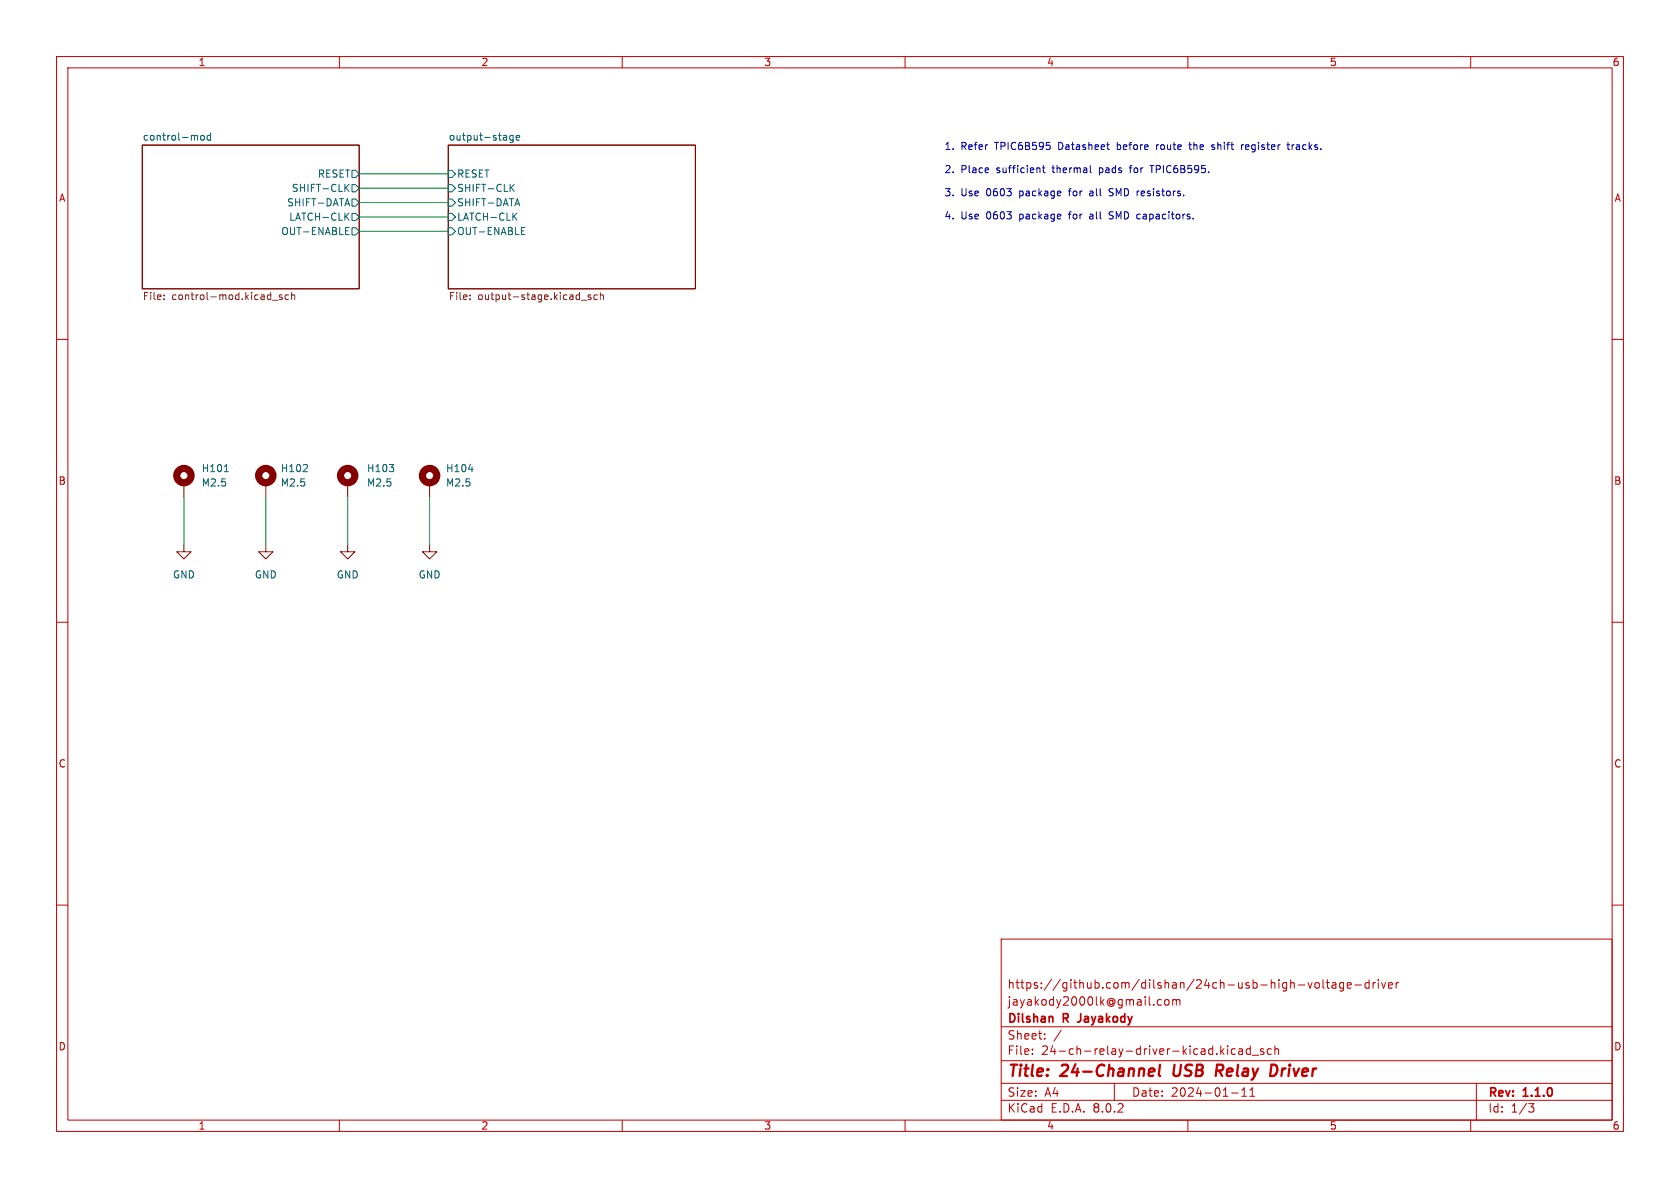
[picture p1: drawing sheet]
<svg xmlns="http://www.w3.org/2000/svg" width="297mm" height="210mm" viewBox="0 0 297 210" stroke-linecap="round" stroke-linejoin="round" font-family="sans-serif">
<g fill="none" stroke="#c20000" stroke-width=".18">
<path d="M10 10h277v190h-277zM12 12h273v186h-273zM60 10v2M110 10v2M160 10v2M210 10v2M260 10v2M10 60h2M285 60h2M10 110h2M285 110h2M10 160h2"/>
<path d="M285 160h2M177 166h108v32h-108zM204.6 177.4l.3 .3 .4-.1M205.3 176.8l-.4-.1-.3 .3M206 176.8l.2-.1 .4 .1 .1 .6-.2 .2-.3 .1-.2-.1zM207.3 176.8l.4-.1 .3 .2M207.3 176.7v1M208 176.9l.2-.2 .3 .1 .1 .9M208 176.9v.8M229.5 174.1h1.2M231.2 173.7l.4 1 .4-1M232.5 173.8l.2-.1 .5 .1v.6l-.1 .2-.4 .1-.2-.1z"/>
<path d="M233.9 173.2v1.3l.2 .2M234.5 173.7h.5M234.7 173.2v1.3l.3 .2M235.5 173.8h.6l.1 .9M236.2 174.1h-.5a.29 .29 0 0 0-.3 .3 .29 .29 0 0 0 .3 .3l.5-.1M237.5 173.8l-.4-.1-.3 .3v.4l.2 .2h.5M237.5 173.7v1.2l-.3 .3-.3-.1M238.2 174.2l.7-.1-.1-.3-.4-.1-.2 .2v.7h.6M239.5 174.1h1.2M242 173.8l-.4-.1-.3 .3v.4l.2 .2h.5M242 173.2v1.5M242.7 173.7v1"/>
<path d="M243.2 173.7l-.3 .1-.2 .2M243.7 173.2v.1M243.7 173.7v1M244.2 173.7l.4 1 .4-1M245.5 174.2l.7-.1-.1-.3-.4-.1-.2 .2v.7h.6M246.8 173.7v1M247.2 173.7l-.2 .1-.2 .2M60 198v2M110 198v2M160 198v2M177 194.5h108M177 191.5h108"/>
<path d="M177 187.5h108M177 181.5h108M182.5 186.3v.1M182.5 185.5v.1M184.7 183.6v.1M184.7 182.8v.1M187.6 182.1l-1.3 2M197 191.5v3M210 198v2M217 184.9v.1M217 185.4v1M217.7 193.2h1.2"/>
<path d="M218.4 185.5l-.4-.1-.3 .3v.4l.1 .2h.6M219 185.5h.6l.1 .9M219.5 193.8h.9M219.5 192.7l.5-.4v1.5M219.7 185.8h-.5a.29 .29 0 0 0-.2 .3 .29 .29 0 0 0 .2 .3l.5-.1M221 193.8h.8M221 192.7l.4-.4v1.5M221 185.5l-.4-.1-.3 .3v.4l.2 .2h.5M221 184.9v1.5M221.4 186.5h1.1M223.4 185.5l-.4-.1-.2 .2 .1 .2 .5 .2v.3h-.6M224.7 185.5l-.4-.1-.3 .3v.4l.2 .2h.5"/>
<path d="M225.4 185.5l.2-.1 .4 .1v.9M225.4 184.9v1.5M260 198v2M261 191.5v6.5M270.2 195.1h1l-.5 .6 .4 .1 .1 .5-.3 .3h-.4"/>
</g>
<path d="M203.8 188.9l.2 .1 .1 .4-1 .1M203.9 190.1l-.2 .1M205.1 188.2l-.2 1.7 .2 .3M207.6 188.2l-.2 1.6 .4 .4M215.2 188.2h.7M215.5 189.3l.6 .9M216 189.2l-1 .1M225.3 188.2a1.08 1.08 0 0 1 .5 1.1 1.08 1.08 0 0 1-.8 .9" fill="none" stroke="#c20000" stroke-width=".4"/>
<path d="M190.5 180.7h.1" fill="none" stroke="#c20000" stroke-width=".3"/>
<path d="M25.1 25.7h38.4v25.4h-38.4zM79.2 25.7h43.7v25.4h-43.7zM32.5 96.3v1.2h1.3l-1.3 1.3-1.3-1.3h1.3M32.5 85.3v2.6M47 96.3v1.2h1.3l-1.3 1.3-1.3-1.3h1.3M47 85.3v2.6M61.5 96.3v1.2h1.2l-1.2 1.3-1.3-1.3h1.3M61.5 85.3v2.6M75.9 96.3v1.2h1.3l-1.3 1.3-1.2-1.3h1.2M75.9 85.3v2.6" fill="none" stroke="#840000" stroke-width=".18"/>
<g fill="none" stroke="#006464" stroke-width=".18">
<path d="M35.6 24l.3-.1 .2 .3v.3l-.2 .3-.3-.1-.1-.2zM37.2 24l-.3-.1-.3 .3 .1 .5h.5M37.2 23.5v1.3M61.1 36h.6M61.2 33.1l.5 .8M61.2 38.2l.5 .7M61.4 35.1l.4 1.3M61.7 32.6l-.7 .7M61.7 37.7l-.7 .7M62.2 30.1h.7l.6 .6-.6 .7h-.7zM62.2 32.6h.7l.6 .7-.6 .6h-.7zM62.2 35.2h.7l.6 .6-.6 .6h-.7z"/>
<path d="M62.2 37.7h.7l.6 .7-.6 .6h-.7zM79.2 37.7h.7l.6 .7-.6 .6h-.7zM79.2 35.2h.7l.6 .6-.6 .6h-.7zM79.2 32.6h.7l.6 .7-.6 .6h-.7zM79.2 30.1h.7l.6 .6-.6 .7h-.7zM90.4 33.1l.5 .8M90.7 24l-.3-.1-.3 .3 .1 .5h.5M90.7 23.9v1.1l-.2 .2-.3-.1M90.8 38.2l.6 .7M90.9 32.6l-.7 .7M91.2 36h.6M91.3 24.4l.6-.2-.1-.2-.4-.1-.1 .2v.6h.5"/>
<path d="M91.4 37.7l-.7 .7M91.5 35.1l.4 1.3M61.1 40.8h.4M61.1 41.5h.6M61.1 40.2h.6M62.2 40.3h.7l.6 .6-.6 .6h-.7zM79.2 40.3h.7l.6 .6-.6 .6h-.7zM92.2 40.8h.4M92.2 41.5h.6M92.2 40.2h.6M39.7 83.4h.7M53.6 83.4h.8"/>
<path d="M54.3 82.2v.5M68.8 82.1h.8l-.4 .5M69.5 82.7v.6M82.8 83h.8"/>
</g>
<g fill="none" stroke="#725600" stroke-width=".18">
<path d="M29 52.8v.2M29 52.2v.1M48.2 53.1h.9M49.9 52.2l-.3-.1-.2 .2v.2l.5 .1v.3h-.5M51 52.2l-.4-.1-.2 .3 .1 .5h.5M51.6 52.2l.1-.1 .3 .1 .1 .8M51.6 51.7v1.3M83.1 52.8v.2M83.1 52.2v.1M102.8 53.1h.9M104.4 52.2l-.3-.1-.1 .2v.2l.4 .1v.3h-.4M105.6 52.2l-.4-.1-.2 .3 .1 .5h.5"/>
<path d="M106.1 52.2l.2-.1 .3 .1 .1 .8M106.1 51.7v1.3"/>
</g>
<g fill="none" stroke="#840000" stroke-width="1.3">
<circle cx="32.5" cy="84.1" r="1.27"/>
<circle cx="47" cy="84.1" r="1.27"/>
<circle cx="61.5" cy="84.1" r="1.27"/>
<circle cx="75.9" cy="84.1" r="1.27"/>
</g>
<g fill="none" stroke="#0000c2" stroke-width=".18">
<path d="M184.3 29.7h.5M184.5 29.3v1l.3 .2M192.7 30.3l.2 .2M192.8 34.1l-.2 .2 .2 .3M192.8 33.8h-.1M192.8 38.2l-.2 .2 .2 .3M192.8 37.9h-.1M195.6 25.6h.5M196 26.4h.1M196.1 34.6h.5M196.1 38.6l.5 .1M196.6 33.3h-.3l-.2 .3 .1 .3 .4 .1"/>
<path d="M196.6 37.4h-.3l-.2 .3 .1 .3 .4 .1M199.6 29.7h.5M199.9 29.3l-.1 1.2M203.3 29.3h.7M203.6 29.3v1.2M204.5 25.6v.8M204.7 25.6l-.2 .2M210.2 25.6h.4M210.3 25.2v1.1l.3 .1M214.7 25.6h-.3l-.2 .2 .6 .4M214.8 26.3l-.2 .1h-.4M219.5 25.6v.8"/>
<path d="M219.8 25.6l-.3 .2M220.3 25.6v.8M220.8 25.9l-.6 .1M227.5 25.6h.5M227.7 25.2v1.1l.3 .1M228.4 25.6v.8M228.5 25.6l-.1 .2"/>
</g>
<path d="M63.5 35.8h15.7M63.5 30.7h15.7M63.5 33.3h15.7M63.5 38.4h15.7M63.5 40.9h15.7M32.5 87.9v8.4M47 87.9v8.4M61.5 87.9v8.4M75.9 87.9v8.4" fill="none" stroke="#009600" stroke-width=".18"/>
<g font-size="2.8" fill="#c20000">
<text x="178" y="190.9">Title:</text>
<text x="187.7" y="190.9">24-Channel</text>
<text x="208.3" y="190.9">USB</text>
<text x="216.6" y="190.9">Relay</text>
<text x="227" y="190.9">Driver</text>
</g>
<g font-size="2.1" fill="#c20000">
<text x="178" y="178">jayakody2000lk@gmail.com</text>
<text x="178" y="175">https://github.com/dilshan/24ch-usb-high-voltage-driver</text>
<text x="178" y="184">Sheet:</text>
<text x="178" y="181.2">Dilshan</text>
<text x="188" y="181.2">R</text>
<text x="191.3" y="181.2">Jayakody</text>
<text x="178" y="186.7">File:</text>
<text x="184.1" y="186.7">24-ch-relay-driver-kicad.kicad_sch</text>
<text x="178" y="196.9">KiCad</text>
<text x="178" y="194.1">Size:</text>
<text x="184.7" y="194.1">A4</text>
<text x="185.7" y="196.9">E.D.A.</text>
<text x="193.3" y="196.9">8.0.2</text>
<text x="200" y="194.1">Date:</text>
<text x="207" y="194.1">2024-01-11</text>
<text x="263" y="194.3">Rev:</text>
<text x="263" y="196.9">Id:</text>
<text x="267.1" y="196.9">1/3</text>
<text x="269.4" y="194.3">1.1.0</text>
</g>
<g font-size="1.8" fill="#c20000">
<text x="35" y="11.9">1</text>
<text x="85" y="11.9">2</text>
<text x="135" y="11.9">3</text>
<text x="185" y="11.9">4</text>
<text x="235" y="11.9">5</text>
<text x="285" y="11.9">6</text>
<text x="10.3" y="35.9">A</text>
<text x="285.3" y="35.9">A</text>
<text x="10.3" y="85.9">B</text>
<text x="285.3" y="85.9">B</text>
<text x="10.3" y="135.9">C</text>
<text x="285.3" y="135.9">C</text>
<text x="10.3" y="185.9">D</text>
<text x="285.3" y="185.9">D</text>
<text x="35" y="199.9">1</text>
<text x="85" y="199.9">2</text>
<text x="135" y="199.9">3</text>
<text x="185" y="199.9">4</text>
<text x="235" y="199.9">5</text>
<text x="285" y="199.9">6</text>
</g>
<g font-size="1.8" fill="#006464">
<text x="25.1" y="24.9">control-mod</text>
<text x="79.2" y="24.9">output-stage</text>
<text x="51.5" y="34.1">SHIFT-CLK</text>
<text x="56.1" y="31.6">RESET</text>
<text x="80.7" y="34.1">SHIFT-CLK</text>
<text x="80.7" y="31.6">RESET</text>
<text x="49.6" y="41.8">OUT-ENABLE</text>
<text x="50.6" y="36.7">SHIFT-DATA</text>
<text x="51" y="39.2">LATCH-CLK</text>
<text x="80.7" y="41.8">OUT-ENABLE</text>
<text x="80.7" y="39.2">LATCH-CLK</text>
<text x="80.7" y="36.7">SHIFT-DATA</text>
<text x="35.6" y="83.7">H101</text>
<text x="49.5" y="83.7">H102</text>
<text x="64.8" y="83.7">H103</text>
<text x="78.7" y="83.7">H104</text>
<text x="35.6" y="86.2">M2.5</text>
<text x="49.5" y="86.2">M2.5</text>
<text x="64.8" y="86.2">M2.5</text>
<text x="78.7" y="86.2">M2.5</text>
<text x="30.5" y="102.5">GND</text>
<text x="45" y="102.5">GND</text>
<text x="59.4" y="102.5">GND</text>
<text x="73.9" y="102.5">GND</text>
</g>
<g font-size="1.8" fill="#0000c2">
<text x="166.9" y="26.6">1.</text>
<text x="169.9" y="26.6">Refer</text>
<text x="176" y="26.6">TPIC6B595</text>
<text x="187.4" y="26.6">Datasheet</text>
<text x="197.9" y="26.6">before</text>
<text x="205.1" y="26.6">route</text>
<text x="211.2" y="26.6">the</text>
<text x="215.3" y="26.6">shift</text>
<text x="220.7" y="26.6">register</text>
<text x="229.1" y="26.6">tracks.</text>
<text x="166.9" y="30.7">2.</text>
<text x="166.9" y="34.8">3.</text>
<text x="169.9" y="30.7">Place</text>
<text x="169.9" y="34.8">Use</text>
<text x="174.5" y="34.8">0603</text>
<text x="176.3" y="30.7">sufficient</text>
<text x="180.5" y="34.8">package</text>
<text x="186.4" y="30.7">thermal</text>
<text x="189.5" y="34.8">for</text>
<text x="193.3" y="34.8">all</text>
<text x="194.8" y="30.7">pads</text>
<text x="196.9" y="34.8">SMD resistors.</text>
<text x="200.4" y="30.7">for</text>
<text x="204.3" y="30.7">TPIC6B595.</text>
<text x="166.9" y="38.9">4.</text>
<text x="169.9" y="38.9">Use</text>
<text x="174.5" y="38.9">0603</text>
<text x="180.5" y="38.9">package</text>
<text x="189.5" y="38.9">for</text>
<text x="193.3" y="38.9">all</text>
<text x="196.9" y="38.9">SMD capacitors.</text>
</g>
<g font-size="1.8" fill="#725600">
<text x="25.1" y="53.4">File:</text>
<text x="30.4" y="53.4">control-mod.kicad_sch</text>
<text x="79.2" y="53.4">File:</text>
<text x="84.5" y="53.4">output-stage.kicad_sch</text>
</g>
</svg>
